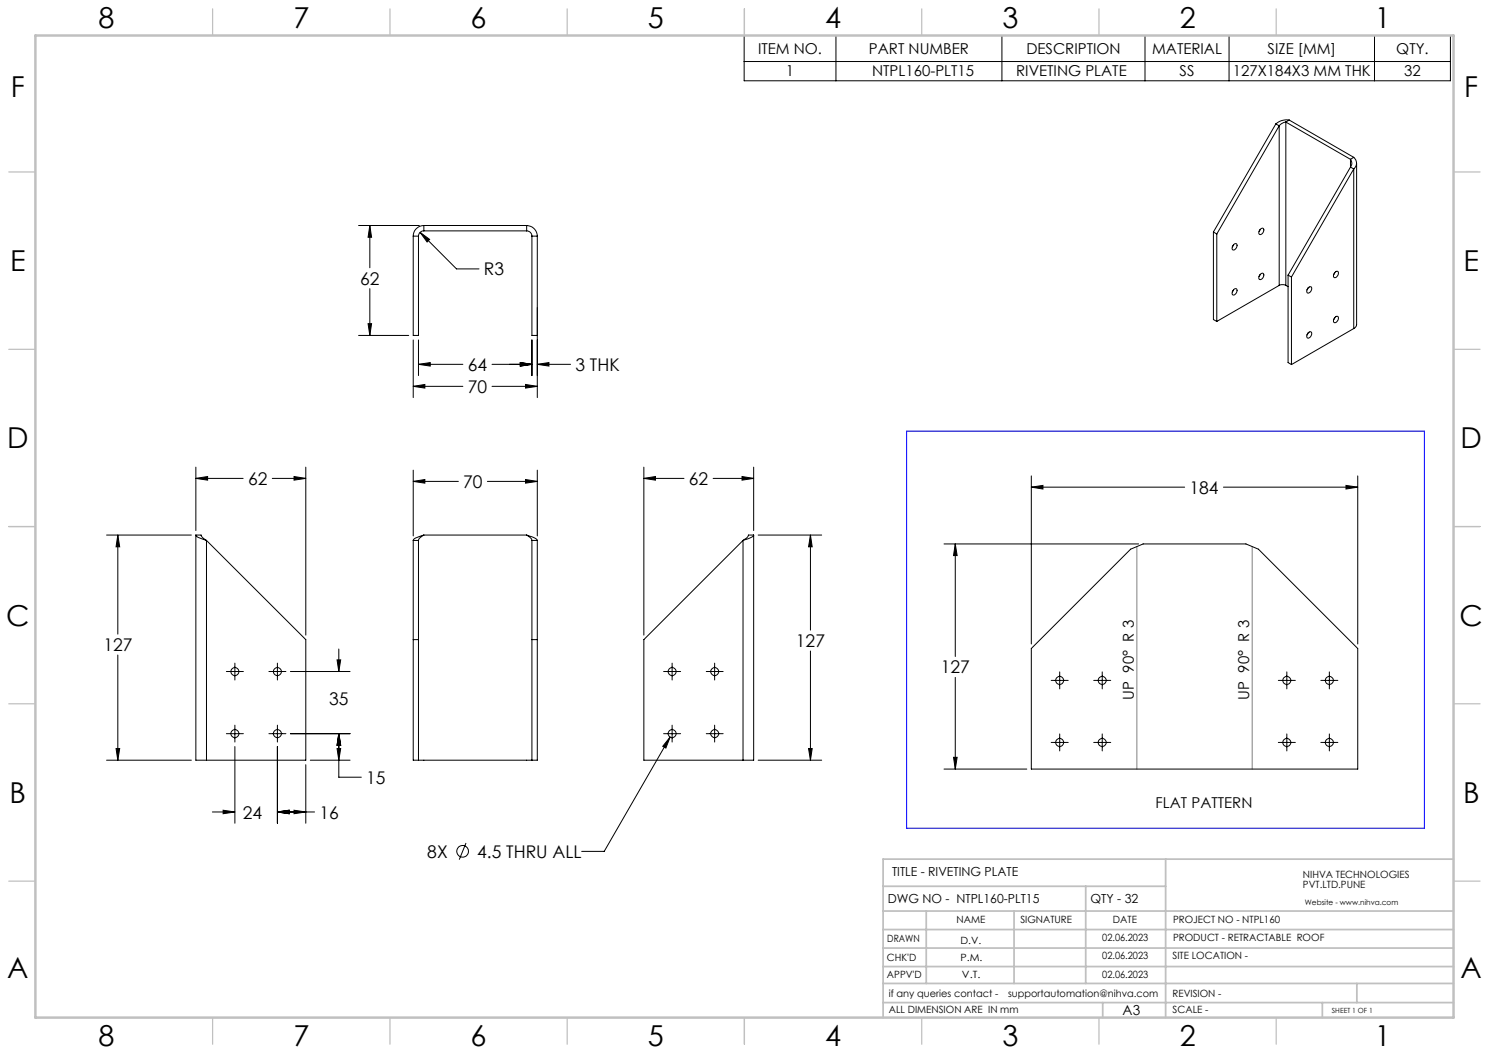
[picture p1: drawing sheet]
<svg xmlns="http://www.w3.org/2000/svg" width="420mm" height="297mm" viewBox="0 0 420 297" stroke-linecap="round" stroke-linejoin="round" font-family="sans-serif">
<g fill="none" stroke="#000" stroke-width=".28">
<path d="M209.9 10h199.2v12.8h-199.2zM209.9 17.4h199.2M235.8 10v12.8M282.6 10v12.8M323 10v12.8M346.7 10v12.8M387.7 10v12.8M359.9 35l-17.6 30.4M359.9 35l.9 .5M360.8 35.5l-17.6 30.5M360.8 35.5v45M362.7 34.4l-1.2 .5-.7 .6"/>
<path d="M362.7 34.4l18.2 10.5M362.7 34.4v46.1M363.6 33.9a4.7 4.7 0 0 0-3.7 1.1M363.6 33.9l18.2 10.5M363.6 33.9l-.9 .5M380.9 44.9l.4 1.2-.4 1M380.9 47.1l-17.6 30.5M380.9 47.1l.9 .6M380.9 44.9v2.2M381.8 44.4a2.11 2.11 0 0 1 0 3.3M381.8 47.7l-17.5 30.4M381.8 47.7v45"/>
<path d="M381.8 44.4l-.9 .5M382.7 46v45.6l-.2 .5-.7 .6M101.1 63.6h17.2M104.3 63.6l.5 3.3h-1zM104.3 63.6v11.9M116.6 66.6v28h1.4v-28M116.6 66.6h1.4M118.5 65.5l2.7 2-.7 .8zM118.5 65.5l10.3 10.3h6.3M119.6 65.1a1.5 1.5 0 0 0-1.6 1.5M119.6 63.6a3 3 0 0 0-3 3M119.6 63.6h29"/>
<path d="M119.6 63.6v1.5M119.6 65.1h29M148.6 63.6a3.1 3.1 0 0 1 3 3M148.6 65.1l.8 .3 .6 .7v.5M148.6 63.6v1.5M150 66.6v28h1.6M150 66.6h1.6M151.6 66.6v45.5M342.3 65.4l.9 .6M342.3 65.4v24.7l.9 .6M343.2 66v24.7M347.9 69.1l-.3 .5"/>
<path d="M348.1 68.9a.53 .53 0 0 1 .7-.1 .53 .53 0 0 1 .1 .8 .75 .75 0 0 1-.5 .8 .75 .75 0 0 1-.8-.2v-.6zM355.5 77.4a.6 .6 0 0 1 .9-.2 .6 .6 0 0 1-.1 .9 .65 .65 0 0 1-.5 .7 .65 .65 0 0 1-.7-.4zM355.5 64.7a.6 .6 0 0 1 .9-.2 .6 .6 0 0 1-.1 .9 .65 .65 0 0 1-.5 .7 .65 .65 0 0 1-.7-.4zM355.5 64.7l-.4 .6M355.5 77.4l-.4 .6M363.3 77.6l1 .5M363.3 77.6v24.7l1 .5M364.3 78.1v24.7M376.5 76.9a.56 .56 0 0 1 .8-.4 .56 .56 0 0 1 .2 .9 .77 .77 0 0 1-.5 .8 .77 .77 0 0 1-.9-.2zM376.5 76.9l-.3 .5M101.1 94.6h14.2M103.8 91.3h1l-.5 3.3z"/>
<path d="M104.3 81.4v13.2M116.6 95.9v16.2M118 95.9v10M150 95.9v10M347.9 81.8l-.3 .5M348.1 81.6a.53 .53 0 0 1 .7-.1 .53 .53 0 0 1 .1 .8 .75 .75 0 0 1-.5 .8 .75 .75 0 0 1-.8-.2v-.6zM360.8 80.5a2.17 2.17 0 0 1 1.9 0M360.8 80.5l-17.6 10.2M362.7 80.5l.6 .4M369 93.9a.6 .6 0 0 1 .9-.2 .6 .6 0 0 1 0 .9 .65 .65 0 0 1-.6 .7 .65 .65 0 0 1-.7-.4zM369 81.2a.6 .6 0 0 1 .9-.2 .6 .6 0 0 1 0 .9 .65 .65 0 0 1-.6 .7 .65 .65 0 0 1-.7-.4zM369 81.2l-.3 .6"/>
<path d="M369 93.9l-.3 .6M376.5 89.6l-.3 .5M376.7 89.4a.53 .53 0 0 1 .7-.1 .53 .53 0 0 1 .1 .8 .77 .77 0 0 1-.5 .8 .77 .77 0 0 1-.9-.2l.2-.8zM381.8 92.7l-17.5 10.1M116.6 109l3.2-.6v1.1zM116.6 109h14M118 102.8l3.4-.5v1zM118 102.8h12.6M138.8 109h12.8M138.8 102.8h11.2M146.8 102.3l3.2 .5-3.2 .5zM148.2 108.4l3.4 .6-3.4 .5z"/>
<path d="M151.6 102.8l3.2-.5v1zM151.6 102.8h9.3M55.2 134.9l3.4-.5v1zM55.2 131.8v17.8M55.2 134.9h13.4M76.8 134.9h9.5M82.9 134.4l3.4 .5-3.4 .5zM86.3 131.8v47.3M116.6 135.8l3.2-.5v1zM116.6 132.6v18.6M116.6 135.8h12.7M137.5 135.8h14.1"/>
<path d="M148.2 135.3l3.4 .5-3.4 .5zM151.6 132.6v18.6M181.6 134.9l3.3-.5v1zM181.6 134.9h11.3M181.6 131.8v47.3M201.2 134.9h11.4M209.3 134.4l3.3 .5-3.3 .5zM212.6 131.8v17.8M290.9 137.4l3.3-.5v1zM290.9 134.2v47.4M290.9 137.4h43.3M345.1 137.4h37.9"/>
<path d="M379.7 136.9l3.3 .5-3.3 .5zM383 134.2v47.4M30.1 150.9h23.9M33.2 150.9l.6 3.3h-1.1zM33.2 150.9v28M55.2 150.9a2.37 2.37 0 0 0 2 1.2l1 .3M55.2 150.9v63.5h3M55.2 150.9h1.5a2.81 2.81 0 0 0 1.5 1.5M58.2 152.4l28.1 28v34h-28.1M58.2 152.4v62M116.6 152.4v62h1.4M116.6 152.4h1.4"/>
<path d="M118 152.4v62M119.6 150.9l-.5 .2a3.4 3.4 0 0 0-2.5 1.3M119.6 150.9a2.63 2.63 0 0 0-1.6 1.5M119.6 150.9h29M148.6 150.9l.4 .2a3.6 3.6 0 0 1 2.6 1.3M148.6 150.9l1.2 1 .2 .5M150 152.4v62M150 152.4h1.6M151.6 152.4v62h-1.6M209.6 152.4l-28 28v34h28M209.6 152.4v62M212.6 150.9v63.5h-3"/>
<path d="M212.6 150.9a4.3 4.3 0 0 1-3 1.5M212.6 150.9h-1.5l-.5 .8-1 .7M213.9 150.9h17.9M228.6 150.9l.5 3.3h-1zM228.6 150.9v26.8M266.3 153.4h54.9M269.5 153.4l.5 3.3h-1zM269.5 153.4v31.8M33.2 184.7v29.7M63.9 189.4h4.8M66.3 187v4.8M75.8 189.4h4.8"/>
<path d="M78.2 187v4.8M81.9 189.4h16.8M95.1 186.1h1l-.5 3.3zM95.6 183.1v6.3M116.6 180.4h1.4M150 180.4h1.6M187.2 189.4h4.8M189.6 187v4.8M199.2 189.4h4.8M201.6 187v4.8M228.6 183.6v30.8M269.5 191.1v25.8"/>
<path d="M290.9 182.9l28-28 3.5-1.5h29l3.6 1.5 28 28v34h-92.1zM296.5 191.9h4.8M298.9 189.5v4.8M308.5 191.9h4.8M310.9 189.5v4.8M360.6 191.9h4.8M363 189.5v4.8M372.6 191.9h4.8M375 189.5v4.8M30.1 214.4h23.9M32.7 211.1h1.1l-.6 3.3zM63.9 206.9h4.8"/>
<path d="M66.3 210.6v21.6M66.3 204.5v4.8M75.8 206.9h4.8M78.2 210.6v21.6M78.2 204.5v4.8M81.9 206.9h16.8M86.3 215.7v16.5M87.5 214.4h11.2M95.1 211.1h1l-.5 3.3zM95.6 206.9l.5 3.3h-1zM95.6 206.9v12.3h6.3M118 214.4h32"/>
<path d="M187.2 206.9h4.8M189 207.9l-1.2 3.1-.9-.5zM189 207.9l-18.6 32.2h-6.3M189.6 204.5v4.8M199.2 206.9h4.8M201.6 204.5v4.8M213.9 214.4h17.9M228.1 211.1h1l-.5 3.3zM266.3 216.9h23.3M269 213.6h1l-.5 3.3zM296.5 209.4h4.8M298.9 207v4.8"/>
<path d="M308.5 209.4h4.8M310.9 207v4.8M360.6 209.4h4.8M363 207v4.8M372.6 209.4h4.8M375 207v4.8M59.9 229h6.4M62.9 228.5l3.4 .5-3.4 .5zM78.2 229l3.4-.5v1zM78.2 229h10.5M82.9 228.5l3.4 .5-3.4 .5zM131.4 237.8l-1.9 4.7"/>
<circle cx="66.3" cy="189.4" r="1.12"/>
<circle cx="78.3" cy="189.4" r="1.12"/>
<circle cx="189.6" cy="189.4" r="1.11"/>
<circle cx="201.6" cy="189.4" r="1.11"/>
<circle cx="298.9" cy="191.9" r="1.12"/>
<circle cx="310.9" cy="191.9" r="1.12"/>
<circle cx="363" cy="191.9" r="1.12"/>
<circle cx="375" cy="191.9" r="1.12"/>
<circle cx="66.3" cy="206.9" r="1.12"/>
<circle cx="78.3" cy="206.9" r="1.12"/>
<circle cx="189.6" cy="206.9" r="1.11"/>
<circle cx="201.6" cy="206.9" r="1.11"/>
<circle cx="298.9" cy="209.4" r="1.12"/>
<circle cx="310.9" cy="209.4" r="1.12"/>
<circle cx="363" cy="209.4" r="1.12"/>
<circle cx="375" cy="209.4" r="1.12"/>
<circle cx="130.5" cy="240.1" r="1.65"/>
</g>
<path d="M320.7 154.2v62.7M353.2 154.2v62.7" fill="none" stroke="#808080" stroke-width=".28"/>
<g fill="none" stroke="#c0c0c0" stroke-width=".35">
<path d="M60 2.5v7.5M110 2.5v7.5M160 2.5v7.5M210 2.5v7.5M260 2.5v7.5M310 2.5v7.5M360 2.5v7.5M2.5 48.5h7.5M410 48.5h7.5M2.5 98.5h7.5M410 98.5h7.5M2.5 148.5h7.5"/>
<path d="M410 148.5h7.5M2.5 198.5h7.5M410 198.5h7.5M2.5 248.5h7.5M410 248.5h7.5M60 287v7.5M110 287v7.5M160 287v7.5M210 287v7.5M260 287v7.5M310 287v7.5M360 287v7.5"/>
</g>
<g fill="none" stroke="#c0c0c0" stroke-width=".5">
<path d="M249.1 257h160.9M249.1 250h79.7M261.3 257v20.4M286 257v20.4M306.2 250v27.4M328.8 242.3v44.7M410 242.3h-160.9v44.7M249.1 272.6h160.9M249.1 267.4h160.9M249.1 262.2h160.9M249.1 277.4h160.9M382.7 277.4v5.4"/>
<path d="M249.1 282.8h160.9M311 282.8v4.2M373 282.8v4.2"/>
</g>
<path d="M10 10h400v277h-400z" fill="none" stroke="#c0c0c0" stroke-width=".7"/>
<path d="M255.7 121.6h146.1v112h-146.1z" fill="none" stroke="#00f" stroke-width=".28"/>
<path d="M290.9 137.4l3.3-.5v1zM379.7 136.9l3.3 .5-3.3 .5zM269.5 153.4l.5 3.3h-1zM269 213.6h1l-.5 3.3zM32.7 211.1h1.1l-.6 3.3zM33.2 150.9l.6 3.3h-1.1zM55.2 134.9l3.4-.5v1zM82.9 134.4l3.4 .5-3.4 .5zM95.1 186.1h1l-.5 3.3zM95.6 206.9l.5 3.3h-1zM62.9 228.5l3.4 .5-3.4 .5zM78.2 229l3.4-.5v1zM95.1 211.1h1l-.5 3.3zM95.6 206.9l.5 3.3h-1zM82.9 228.5l3.4 .5-3.4 .5zM78.2 229l3.4-.5v1zM116.6 135.8l3.2-.5v1zM148.2 135.3l3.4 .5-3.4 .5zM209.3 134.4l3.3 .5-3.3 .5zM181.6 134.9l3.3-.5v1zM228.6 150.9l.5 3.3h-1zM228.1 211.1h1l-.5 3.3zM189 207.9l-2.1 2.6 .9 .5zM116.6 109l3.2-.6v1.1zM148.2 108.4l3.4 .6-3.4 .5zM118 102.8l3.4-.5v1zM146.8 102.3l3.2 .5-3.2 .5zM104.3 63.6l.5 3.3h-1zM103.8 91.3h1l-.5 3.3zM151.6 102.8l3.2-.5v1zM146.8 102.3l3.2 .5-3.2 .5zM118.5 65.5l2 2.8 .7-.8z" fill="#000"/>
<g font-size="8.1">
<text x="27.8" y="8">8</text>
<text x="82.8" y="8">7</text>
<text x="132.8" y="8">6</text>
<text x="182.8" y="8">5</text>
<text x="232.8" y="8">4</text>
<text x="282.8" y="8">3</text>
<text x="332.8" y="8">2</text>
<text x="387.8" y="8">1</text>
<text x="3" y="27.2">F</text>
<text x="413" y="27.2">F</text>
<text x="2.8" y="76.5">E</text>
<text x="412.8" y="76.5">E</text>
<text x="2" y="126.5">D</text>
<text x="412" y="126.5">D</text>
<text x="1.7" y="176.5">C</text>
<text x="411.7" y="176.5">C</text>
<text x="2.7" y="226.5">B</text>
<text x="412.7" y="226.5">B</text>
<text x="2" y="275.7">A</text>
<text x="412" y="275.7">A</text>
<text x="27.8" y="295">8</text>
<text x="82.8" y="295">7</text>
<text x="132.8" y="295">6</text>
<text x="182.8" y="295">5</text>
<text x="232.8" y="295">4</text>
<text x="282.8" y="295">3</text>
<text x="332.8" y="295">2</text>
<text x="387.8" y="295">1</text>
</g>
<g font-size="4.9">
<text x="136.5" y="77.7">R3</text>
<text x="101.6" y="80.3">62</text>
<text x="132" y="104.6">64</text>
<text x="162.3" y="104.6">3 THK</text>
<text x="132" y="110.8">70</text>
<text x="70" y="136.8">62</text>
<text x="130.7" y="137.6">70</text>
<text x="194.3" y="136.8">62</text>
<text x="335.5" y="139.3">184</text>
<text x="29.2" y="183.7">127</text>
<text x="224.5" y="182.5">127</text>
<text x="265.4" y="190">127</text>
<text x="92.9" y="198.9">35</text>
<text x="103.3" y="221.1">15</text>
<text x="68.5" y="230.9">24</text>
<text x="90.1" y="230.9">16</text>
<text x="120.5" y="242">8X</text>
<text x="134.6" y="242">4.5 THRU ALL</text>
</g>
<g font-size="4.2">
<text x="213.8" y="15.2">ITEM NO.</text>
<text x="245.1" y="15.2">PART NUMBER</text>
<text x="289.5" y="15.2">DESCRIPTION</text>
<text x="325" y="15.2">MATERIAL</text>
<text x="357.6" y="15.2">SIZE [MM]</text>
<text x="393.8" y="15.2">QTY.</text>
<text x="221.7" y="21.6">1</text>
<text x="246" y="21.6">NTPL160-PLT15</text>
<text x="286.6" y="21.6">RIVETING PLATE</text>
<text x="332.7" y="21.6">SS</text>
<text x="347.8" y="21.6">127X184X3 MM THK</text>
<text x="396.1" y="21.6">32</text>
<text x="319.8" y="197.3" transform="rotate(-90 319.8 197.3)">UP 90° R 3</text>
<text x="352.3" y="197.3" transform="rotate(-90 352.3 197.3)">UP 90° R 3</text>
<text x="326" y="228">FLAT PATTERN</text>
</g>
<text font-size="3.9" x="316.7" y="286.4">A3</text>
<g font-size="3.5">
<text x="251.6" y="247.2">TITLE - RIVETING PLATE</text>
<text x="250.4" y="254.8">DWG NO - NTPL160-PLT15</text>
<text x="307.6" y="254.8">QTY - 32</text>
</g>
<g font-size="2.8">
<text x="367.5" y="247.7">NIHVA TECHNOLOGIES</text>
<text x="367.5" y="250.5">PVT.LTD.PUNE</text>
<text x="269.8" y="260.4">NAME</text>
<text x="287.8" y="260.4">SIGNATURE</text>
<text x="313.9" y="260.5">DATE</text>
<text x="330.9" y="260.5">PROJECT NO - NTPL160</text>
<text x="250.3" y="265.7">DRAWN</text>
<text x="270.9" y="266.1">D.V.</text>
<text x="310.9" y="265.5">02.06.2023</text>
<text x="330.9" y="265.5">PRODUCT - RETRACTABLE ROOF</text>
<text x="250.2" y="271.1">CHK'D</text>
<text x="250.2" y="275.8">APPV'D</text>
<text x="270.9" y="271.1">P.M.</text>
<text x="271.3" y="275.8">V.T.</text>
<text x="310.9" y="270.6">02.06.2023</text>
<text x="310.9" y="275.7">02.06.2023</text>
<text x="330.7" y="270.6">SITE LOCATION -</text>
<text x="250.7" y="281.1">if any queries contact -</text>
<text x="284.3" y="281.1">supportautomation@nihva.com</text>
<text x="330.7" y="281.1">REVISION -</text>
<text x="250.7" y="285.6">ALL DIMENSION ARE IN mm</text>
<text x="330.7" y="285.6">SCALE -</text>
</g>
<text font-size="2.1" x="368.1" y="255.1">Website - www.nihva.com</text>
<text font-size="2" x="375.7" y="285.6">SHEET 1 OF 1</text>
</svg>
